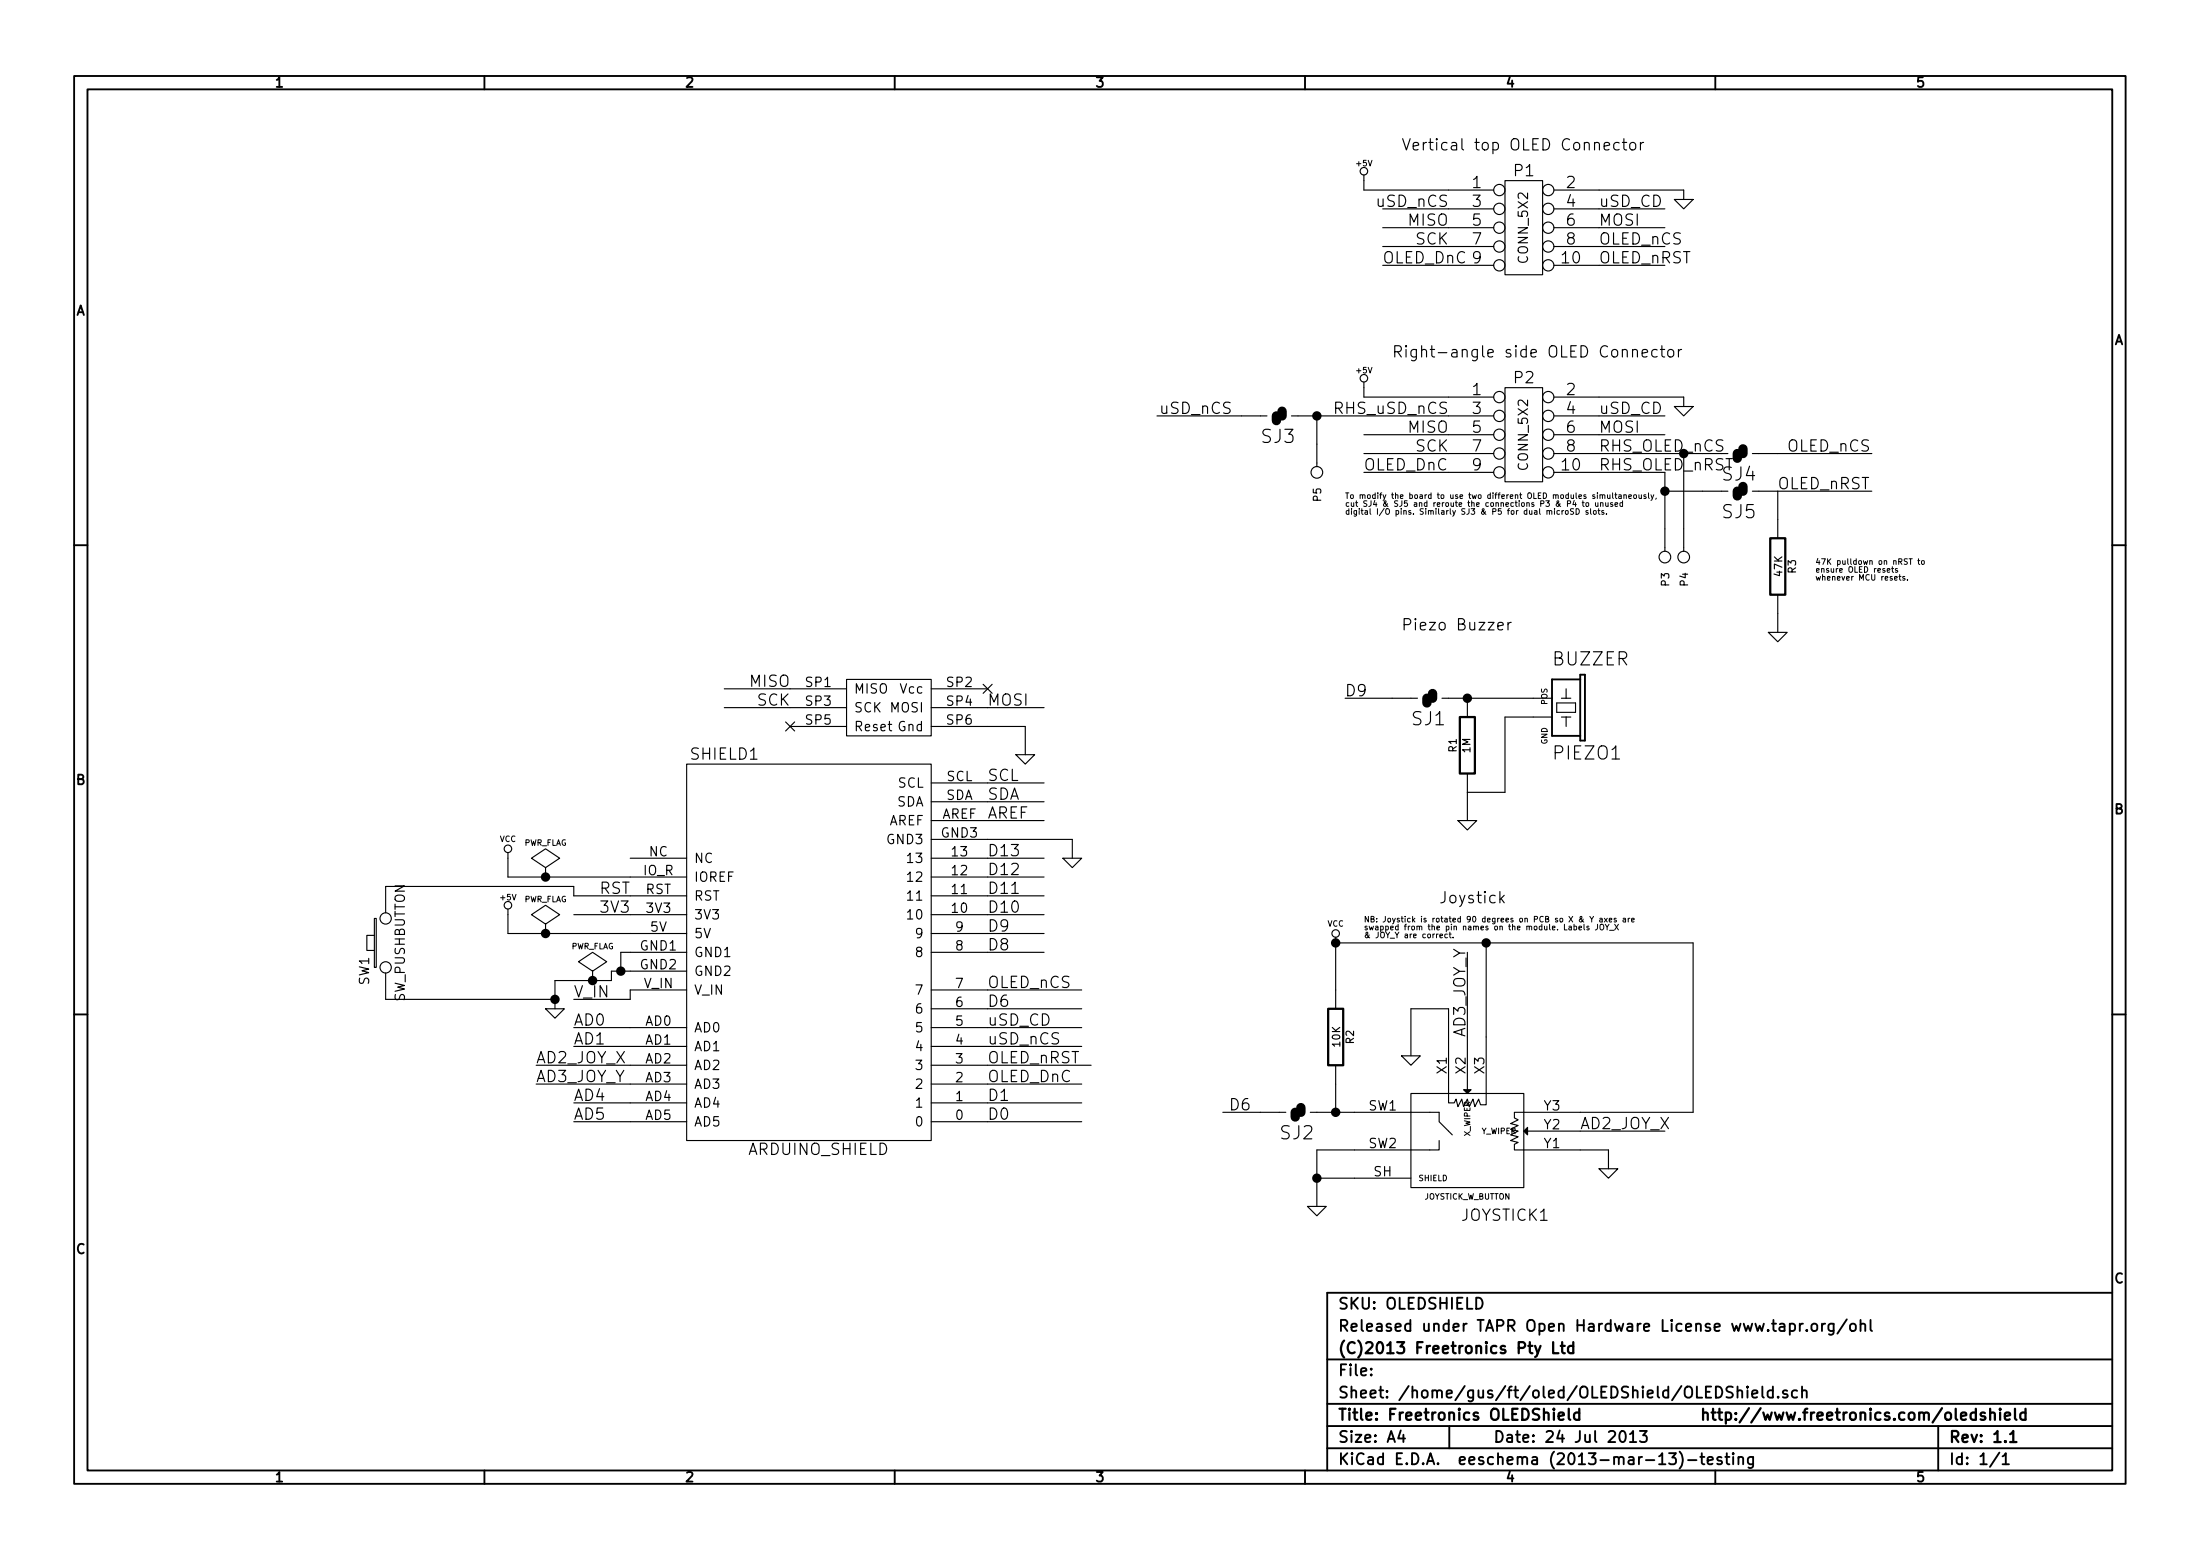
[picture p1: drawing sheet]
EESchema Schematic File Version 2
LIBS:freetronics_kicad_sch_lib
LIBS:power
LIBS:device
LIBS:transistors
LIBS:conn
LIBS:linear
LIBS:regul
LIBS:74xx
LIBS:cmos4000
LIBS:adc-dac
LIBS:memory
LIBS:xilinx
LIBS:special
LIBS:microcontrollers
LIBS:dsp
LIBS:microchip
LIBS:analog_switches
LIBS:motorola
LIBS:texas
LIBS:intel
LIBS:audio
LIBS:interface
LIBS:digital-audio
LIBS:philips
LIBS:display
LIBS:cypress
LIBS:siliconi
LIBS:opto
LIBS:atmel
LIBS:contrib
LIBS:valves
LIBS:OLEDShield-cache
EELAYER 24 0
EELAYER END
$Descr A4 11693 8268
encoding utf-8
Sheet 1 1
Title "Freetronics OLEDShield              http://www.freetronics.com/oledshield"
Date "24 Jul 2013"
Rev "1.1"
Comp "(C)2013 Freetronics Pty Ltd"
Comment1 "Released under TAPR Open Hardware License www.tapr.org/ohl"
Comment2 "SKU: OLEDSHIELD"
Comment3 ""
Comment4 ""
$EndDescr
$Comp
L JOYSTICK_W_BUTTON JOYSTICK1
U 1 1
P 7800 6000
F 0 "JOYSTICK1" H 8000 5550 60  0000 C CNN
F 1 "JOYSTICK_W_BUTTON" H 7800 5650 30  0000 C CNN
F 2 "~" H 7900 5400 60  0000 C CNN
F 3 "~" H 7900 5400 60  0000 C CNN
	1    7800 6000
	1    0    0    -1  
$EndComp
$Comp
L BUZZER PIEZO1
U 1 1
P 8250 3800
F 0 "PIEZO1" V 8100 3800 70  0000 L BNN
F 1 "BUZZER" V 8600 3800 70  0000 L BNN
F 2 "~" H 8250 3800 60  0000 C CNN
F 3 "~" H 8250 3800 60  0000 C CNN
	1    8250 3800
	0    1    -1   0   
$EndComp
$Comp
L R R1
U 1 1
P 7800 3950
F 0 "R1" V 7880 3950 40  0000 C CNN
F 1 "1M" V 7807 3951 40  0000 C CNN
F 2 "~" V 7730 3950 30  0000 C CNN
F 3 "~" H 7800 3950 30  0000 C CNN
	1    7800 3950
	-1   0    0    1   
$EndComp
$Comp
L R R2
U 1 1
P 7100 5500
F 0 "R2" V 7180 5500 40  0000 C CNN
F 1 "10K" V 7107 5501 40  0000 C CNN
F 2 "~" V 7030 5500 30  0000 C CNN
F 3 "~" H 7100 5500 30  0000 C CNN
	1    7100 5500
	1    0    0    -1  
$EndComp
Text Label 6650 5900 2    60   ~ 0
D6
$Comp
L GND #PWR01
U 1 1
P 7500 5600
F 0 "#PWR01" H 7500 5600 30  0001 C CNN
F 1 "GND" H 7500 5530 30  0001 C CNN
F 2 "" H 7500 5600 60  0000 C CNN
F 3 "" H 7500 5600 60  0000 C CNN
	1    7500 5600
	1    0    0    -1  
$EndComp
$Comp
L GND #PWR02
U 1 1
P 8550 6200
F 0 "#PWR02" H 8550 6200 30  0001 C CNN
F 1 "GND" H 8550 6130 30  0001 C CNN
F 2 "" H 8550 6200 60  0000 C CNN
F 3 "" H 8550 6200 60  0000 C CNN
	1    8550 6200
	1    0    0    -1  
$EndComp
$Comp
L GND #PWR03
U 1 1
P 7000 6400
F 0 "#PWR03" H 7000 6400 30  0001 C CNN
F 1 "GND" H 7000 6330 30  0001 C CNN
F 2 "" H 7000 6400 60  0000 C CNN
F 3 "" H 7000 6400 60  0000 C CNN
	1    7000 6400
	1    0    0    -1  
$EndComp
$Comp
L GND #PWR04
U 1 1
P 2950 5350
F 0 "#PWR04" H 2950 5350 30  0001 C CNN
F 1 "GND" H 2950 5280 30  0001 C CNN
F 2 "" H 2950 5350 60  0000 C CNN
F 3 "" H 2950 5350 60  0000 C CNN
	1    2950 5350
	1    0    0    -1  
$EndComp
$Comp
L GND #PWR05
U 1 1
P 5700 4550
F 0 "#PWR05" H 5700 4550 30  0001 C CNN
F 1 "GND" H 5700 4480 30  0001 C CNN
F 2 "" H 5700 4550 60  0000 C CNN
F 3 "" H 5700 4550 60  0000 C CNN
	1    5700 4550
	1    0    0    -1  
$EndComp
Text Label 5250 3750 0    60   ~ 0
MOSI
Text Label 4200 3750 2    60   ~ 0
SCK
Text Label 4200 3650 2    60   ~ 0
MISO
$Comp
L GND #PWR06
U 1 1
P 5450 4000
F 0 "#PWR06" H 5450 4000 30  0001 C CNN
F 1 "GND" H 5450 3930 30  0001 C CNN
F 2 "" H 5450 4000 60  0000 C CNN
F 3 "" H 5450 4000 60  0000 C CNN
	1    5450 4000
	1    0    0    -1  
$EndComp
Text Notes 7450 800  0    60   ~ 0
Vertical top OLED Connector
Text Label 7700 1100 2    60   ~ 0
uSD_nCS
Text Label 8500 1100 0    60   ~ 0
uSD_CD
Text Label 7700 1200 2    60   ~ 0
MISO
Text Label 8500 1200 0    60   ~ 0
MOSI
Text Label 7700 1300 2    60   ~ 0
SCK
Text Label 8500 1300 0    60   ~ 0
OLED_nCS
Text Label 7350 1400 0    60   ~ 0
OLED_DnC
Text Label 8500 1400 0    60   ~ 0
OLED_nRST
$Comp
L +5V #PWR07
U 1 1
P 7250 950
F 0 "#PWR07" H 7250 1040 20  0001 C CNN
F 1 "+5V" H 7250 1040 30  0000 C CNN
F 2 "" H 7250 950 60  0000 C CNN
F 3 "" H 7250 950 60  0000 C CNN
	1    7250 950 
	1    0    0    -1  
$EndComp
$Comp
L GND #PWR08
U 1 1
P 8950 1050
F 0 "#PWR08" H 8950 1050 30  0001 C CNN
F 1 "GND" H 8950 980 30  0001 C CNN
F 2 "" H 8950 1050 60  0000 C CNN
F 3 "" H 8950 1050 60  0000 C CNN
	1    8950 1050
	-1   0    0    -1  
$EndComp
$Comp
L CONN_5X2 P1
U 1 1
P 8100 1200
F 0 "P1" H 8100 1500 60  0000 C CNN
F 1 "CONN_5X2" V 8100 1200 50  0000 C CNN
F 2 "~" H 8100 1200 60  0000 C CNN
F 3 "~" H 8100 1200 60  0000 C CNN
	1    8100 1200
	1    0    0    -1  
$EndComp
Text Notes 7400 1900 0    60   ~ 0
Right-angle side OLED Connector
Text Label 6550 2200 2    60   ~ 0
uSD_nCS
Text Label 8500 2200 0    60   ~ 0
uSD_CD
Text Label 7700 2300 2    60   ~ 0
MISO
Text Label 8500 2300 0    60   ~ 0
MOSI
Text Label 7700 2400 2    60   ~ 0
SCK
Text Label 9500 2400 0    60   ~ 0
OLED_nCS
Text Label 7250 2500 0    60   ~ 0
OLED_DnC
Text Label 9450 2600 0    60   ~ 0
OLED_nRST
$Comp
L +5V #PWR09
U 1 1
P 7250 2050
F 0 "#PWR09" H 7250 2140 20  0001 C CNN
F 1 "+5V" H 7250 2140 30  0000 C CNN
F 2 "" H 7250 2050 60  0000 C CNN
F 3 "" H 7250 2050 60  0000 C CNN
	1    7250 2050
	1    0    0    -1  
$EndComp
$Comp
L GND #PWR010
U 1 1
P 8950 2150
F 0 "#PWR010" H 8950 2150 30  0001 C CNN
F 1 "GND" H 8950 2080 30  0001 C CNN
F 2 "" H 8950 2150 60  0000 C CNN
F 3 "" H 8950 2150 60  0000 C CNN
	1    8950 2150
	-1   0    0    -1  
$EndComp
$Comp
L CONN_5X2 P2
U 1 1
P 8100 2300
F 0 "P2" H 8100 2600 60  0000 C CNN
F 1 "CONN_5X2" V 8100 2300 50  0000 C CNN
F 2 "~" H 8100 2300 60  0000 C CNN
F 3 "~" H 8100 2300 60  0000 C CNN
	1    8100 2300
	1    0    0    -1  
$EndComp
$Comp
L VCC #PWR011
U 1 1
P 2700 4550
F 0 "#PWR011" H 2700 4650 30  0001 C CNN
F 1 "VCC" H 2700 4650 30  0000 C CNN
F 2 "" H 2700 4550 60  0000 C CNN
F 3 "" H 2700 4550 60  0000 C CNN
	1    2700 4550
	1    0    0    -1  
$EndComp
$Comp
L +5V #PWR012
U 1 1
P 2700 4850
F 0 "#PWR012" H 2700 4940 20  0001 C CNN
F 1 "+5V" H 2700 4940 30  0000 C CNN
F 2 "" H 2700 4850 60  0000 C CNN
F 3 "" H 2700 4850 60  0000 C CNN
	1    2700 4850
	1    0    0    -1  
$EndComp
Text Label 2850 5650 0    60   ~ 0
AD2_JOY_X
Text Label 2850 5750 0    60   ~ 0
AD3_JOY_Y
Text Notes 7450 3350 0    60   ~ 0
Piezo Buzzer\n
Text Notes 7650 4800 0    60   ~ 0
Joystick
$Comp
L VCC #PWR013
U 1 1
P 7100 5000
F 0 "#PWR013" H 7100 5100 30  0001 C CNN
F 1 "VCC" H 7100 5100 30  0000 C CNN
F 2 "" H 7100 5000 60  0000 C CNN
F 3 "" H 7100 5000 60  0000 C CNN
	1    7100 5000
	1    0    0    -1  
$EndComp
Text Label 8400 6000 0    60   ~ 0
AD2_JOY_X
Text Label 7800 5500 1    60   ~ 0
AD3_JOY_Y
$Comp
L GND #PWR014
U 1 1
P 7800 4350
F 0 "#PWR014" H 7800 4350 30  0001 C CNN
F 1 "GND" H 7800 4280 30  0001 C CNN
F 2 "" H 7800 4350 60  0000 C CNN
F 3 "" H 7800 4350 60  0000 C CNN
	1    7800 4350
	1    0    0    -1  
$EndComp
Text Label 7150 3700 0    60   ~ 0
D9
Text Label 5250 4750 0    60   ~ 0
D11
Text Label 5250 5250 0    60   ~ 0
OLED_nCS
Text Label 5250 5450 0    60   ~ 0
uSD_CD
Text Label 5250 5550 0    60   ~ 0
uSD_nCS
Text Label 5250 5650 0    60   ~ 0
OLED_nRST
Text Label 5250 5750 0    60   ~ 0
OLED_DnC
NoConn ~ 5250 3650
NoConn ~ 4200 3850
Text Label 5250 5350 0    60   ~ 0
D6
$Comp
L PWR_FLAG #FLG015
U 1 1
P 3150 5200
F 0 "#FLG015" H 3150 5295 30  0001 C CNN
F 1 "PWR_FLAG" H 3150 5380 30  0000 C CNN
F 2 "" H 3150 5200 60  0000 C CNN
F 3 "" H 3150 5200 60  0000 C CNN
	1    3150 5200
	1    0    0    -1  
$EndComp
$Comp
L PWR_FLAG #FLG016
U 1 1
P 2900 4650
F 0 "#FLG016" H 2900 4745 30  0001 C CNN
F 1 "PWR_FLAG" H 2900 4830 30  0000 C CNN
F 2 "" H 2900 4650 60  0000 C CNN
F 3 "" H 2900 4650 60  0000 C CNN
	1    2900 4650
	1    0    0    -1  
$EndComp
$Comp
L PWR_FLAG #FLG017
U 1 1
P 2900 4950
F 0 "#FLG017" H 2900 5045 30  0001 C CNN
F 1 "PWR_FLAG" H 2900 5130 30  0000 C CNN
F 2 "" H 2900 4950 60  0000 C CNN
F 3 "" H 2900 4950 60  0000 C CNN
	1    2900 4950
	1    0    0    -1  
$EndComp
$Comp
L SJ SJ1
U 1 1
P 7600 3700
F 0 "SJ1" H 7500 3550 70  0000 L BNN
F 1 "SJ" H 7500 3800 70  0001 L BNN
F 2 "~" H 7600 3700 60  0000 C CNN
F 3 "~" H 7600 3700 60  0000 C CNN
	1    7600 3700
	1    0    0    -1  
$EndComp
$Comp
L SJ SJ2
U 1 1
P 6900 5900
F 0 "SJ2" H 6800 5750 70  0000 L BNN
F 1 "SJ" H 6800 6000 70  0001 L BNN
F 2 "~" H 6900 5900 60  0000 C CNN
F 3 "~" H 6900 5900 60  0000 C CNN
	1    6900 5900
	1    0    0    -1  
$EndComp
$Comp
L SJ SJ3
U 1 1
P 6800 2200
F 0 "SJ3" H 6700 2050 70  0000 L BNN
F 1 "SJ" H 6700 2300 70  0001 L BNN
F 2 "~" H 6800 2200 60  0000 C CNN
F 3 "~" H 6800 2200 60  0000 C CNN
	1    6800 2200
	1    0    0    -1  
$EndComp
$Comp
L SJ SJ4
U 1 1
P 9250 2400
F 0 "SJ4" H 9150 2250 70  0000 L BNN
F 1 "SJ" H 9150 2500 70  0001 L BNN
F 2 "~" H 9250 2400 60  0000 C CNN
F 3 "~" H 9250 2400 60  0000 C CNN
	1    9250 2400
	1    0    0    -1  
$EndComp
$Comp
L SJ SJ5
U 1 1
P 9250 2600
F 0 "SJ5" H 9150 2450 70  0000 L BNN
F 1 "SJ" H 9150 2700 70  0001 L BNN
F 2 "~" H 9250 2600 60  0000 C CNN
F 3 "~" H 9250 2600 60  0000 C CNN
	1    9250 2600
	1    0    0    -1  
$EndComp
Text Notes 7150 2650 0    30   ~ 0
To modify the board to use two different OLED modules simultaneously,\ncut SJ4 & SJ5 and reroute the connections P3 & P4 to unused\ndigital I/O pins. Similarly SJ3 & P5 for dual microSD slots.
Text Notes 7250 4900 0    30   ~ 0
NB: Joystick is rotated 90 degrees on PCB so X & Y axes are\nswapped from the pin names on the module. Labels JOY_X\n& JOY_Y are correct.
Text Label 3350 4750 2    60   ~ 0
RST
Text Label 3350 4850 2    60   ~ 0
3V3
$Comp
L ARDUINO_SHIELD SHIELD1
U 1 1
P 4300 5150
F 0 "SHIELD1" H 3850 6300 60  0000 C CNN
F 1 "ARDUINO_SHIELD" H 4350 4200 60  0000 C CNN
F 2 "~" H 4300 5150 60  0000 C CNN
F 3 "~" H 4300 5150 60  0000 C CNN
	1    4300 5150
	1    0    0    -1  
$EndComp
Text Label 3050 5300 0    60   ~ 0
V_IN
Text Label 3050 5450 0    60   ~ 0
AD0
Text Label 3050 5550 0    60   ~ 0
AD1
Text Label 3050 5850 0    60   ~ 0
AD4
Text Label 3050 5950 0    60   ~ 0
AD5
Text Label 5250 5850 0    60   ~ 0
D1
Text Label 5250 5950 0    60   ~ 0
D0
Text Label 5250 5050 0    60   ~ 0
D8
Text Label 5250 4950 0    60   ~ 0
D9
Text Label 5250 4850 0    60   ~ 0
D10
Text Label 5250 4150 0    60   ~ 0
SCL
Text Label 5250 4250 0    60   ~ 0
SDA
Text Label 5250 4350 0    60   ~ 0
AREF
Text Label 5250 4550 0    60   ~ 0
D13
Text Label 5250 4650 0    60   ~ 0
D12
$Comp
L CONN_1 P3
U 1 1
P 8850 2950
F 0 "P3" H 8930 2950 40  0000 L CNN
F 1 "CONN_1" H 8850 3005 30  0001 C CNN
F 2 "~" H 8850 2950 60  0000 C CNN
F 3 "~" H 8850 2950 60  0000 C CNN
	1    8850 2950
	0    1    1    0   
$EndComp
$Comp
L CONN_1 P4
U 1 1
P 8950 2950
F 0 "P4" H 9030 2950 40  0000 L CNN
F 1 "CONN_1" H 8950 3005 30  0001 C CNN
F 2 "~" H 8950 2950 60  0000 C CNN
F 3 "~" H 8950 2950 60  0000 C CNN
	1    8950 2950
	0    1    1    0   
$EndComp
Text Label 8500 2400 0    60   ~ 0
RHS_OLED_nCS
Text Label 8500 2500 0    60   ~ 0
RHS_OLED_nRST
$Comp
L CONN_1 P5
U 1 1
P 7000 2500
F 0 "P5" H 7080 2500 40  0000 L CNN
F 1 "CONN_1" H 7000 2555 30  0001 C CNN
F 2 "~" H 7000 2500 60  0000 C CNN
F 3 "~" H 7000 2500 60  0000 C CNN
	1    7000 2500
	0    1    1    0   
$EndComp
Text Label 7700 2200 2    60   ~ 0
RHS_uSD_nCS
$Comp
L SW_PUSHBUTTON SW1
U 1 1
P 2050 5000
F 0 "SW1" H 1900 5110 50  0000 C CNN
F 1 "SW_PUSHBUTTON" H 2050 4920 50  0000 C CNN
F 2 "~" H 2050 5000 60  0000 C CNN
F 3 "~" H 2050 5000 60  0000 C CNN
	1    2050 5000
	0    -1   -1   0   
$EndComp
Wire Wire Line
	7100 5750 7100 5900
Connection ~ 7100 5900
Wire Wire Line
	7200 6100 7000 6100
Wire Wire Line
	7000 6100 7000 6400
Wire Wire Line
	7200 6250 7000 6250
Connection ~ 7000 6250
Wire Wire Line
	5250 4450 5700 4450
Wire Wire Line
	5250 3750 5550 3750
Wire Wire Line
	4200 3650 3850 3650
Wire Wire Line
	4200 3750 3850 3750
Wire Wire Line
	5450 4000 5450 3850
Wire Wire Line
	5450 3850 5250 3850
Wire Wire Line
	8950 1000 8500 1000
Wire Wire Line
	7700 1100 7350 1100
Wire Wire Line
	8500 1100 8850 1100
Wire Wire Line
	7700 1200 7350 1200
Wire Wire Line
	8500 1200 8850 1200
Wire Wire Line
	7700 1300 7350 1300
Wire Wire Line
	8500 1300 8850 1300
Wire Wire Line
	7350 1400 7700 1400
Wire Wire Line
	8500 1400 8850 1400
Wire Wire Line
	8950 1000 8950 1050
Wire Wire Line
	7250 1000 7700 1000
Wire Wire Line
	7250 950  7250 1000
Wire Wire Line
	8950 2100 8500 2100
Wire Wire Line
	7000 2200 7700 2200
Wire Wire Line
	8500 2200 8850 2200
Wire Wire Line
	7250 2300 7700 2300
Wire Wire Line
	8500 2300 8850 2300
Wire Wire Line
	7250 2400 7700 2400
Wire Wire Line
	8500 2400 9050 2400
Wire Wire Line
	7250 2500 7700 2500
Wire Wire Line
	8500 2500 8850 2500
Wire Wire Line
	8950 2100 8950 2150
Wire Wire Line
	7250 2100 7700 2100
Wire Wire Line
	7250 2050 7250 2100
Wire Wire Line
	2700 4950 3350 4950
Wire Wire Line
	2700 4650 3350 4650
Wire Wire Line
	2850 5750 3350 5750
Wire Wire Line
	2850 5650 3350 5650
Wire Wire Line
	7900 5000 7900 5500
Wire Wire Line
	7800 5050 7800 5500
Wire Wire Line
	7100 5000 7100 5250
Wire Wire Line
	7100 5000 9000 5000
Connection ~ 7900 5000
Connection ~ 7100 5000
Wire Wire Line
	7700 5350 7700 5500
Wire Wire Line
	7700 5350 7500 5350
Wire Wire Line
	7500 5350 7500 5600
Wire Wire Line
	8400 6000 8850 6000
Wire Wire Line
	7800 3700 8150 3700
Connection ~ 7800 3700
Wire Wire Line
	8150 3800 8000 3800
Wire Wire Line
	8000 3800 8000 4200
Wire Wire Line
	8000 4200 7800 4200
Wire Wire Line
	7800 4200 7800 4350
Wire Wire Line
	5250 4750 5550 4750
Wire Wire Line
	5250 5450 5750 5450
Wire Wire Line
	5250 5550 5750 5550
Wire Wire Line
	5250 5650 5800 5650
Wire Wire Line
	5250 5750 5750 5750
Wire Wire Line
	5250 5250 5750 5250
Wire Wire Line
	5250 5350 5750 5350
Wire Wire Line
	2700 4950 2700 4850
Wire Wire Line
	2950 5200 2950 5350
Wire Wire Line
	2700 4650 2700 4550
Connection ~ 2900 4650
Connection ~ 2900 4950
Connection ~ 3150 5200
Wire Wire Line
	3350 5050 3300 5050
Wire Wire Line
	3300 5050 3300 5150
Wire Wire Line
	3250 5150 3350 5150
Wire Wire Line
	2950 5200 3250 5200
Connection ~ 3300 5150
Wire Wire Line
	3250 5200 3250 5150
Wire Wire Line
	7150 3700 7400 3700
Wire Wire Line
	7100 5900 7200 5900
Wire Wire Line
	6500 5900 6700 5900
Wire Wire Line
	6600 2200 6150 2200
Wire Wire Line
	9450 2400 9950 2400
Wire Wire Line
	8850 2500 8850 2800
Wire Wire Line
	8850 2600 9050 2600
Wire Wire Line
	9450 2600 9950 2600
Wire Wire Line
	8400 6100 8550 6100
Wire Wire Line
	8550 6100 8550 6200
Wire Wire Line
	5250 4150 5550 4150
Wire Wire Line
	5250 4250 5550 4250
Wire Wire Line
	5250 4350 5550 4350
Wire Wire Line
	5250 4850 5550 4850
Wire Wire Line
	5250 4950 5550 4950
Wire Wire Line
	5250 5050 5550 5050
Wire Wire Line
	5250 5850 5750 5850
Wire Wire Line
	5250 5950 5750 5950
Wire Wire Line
	3350 5850 3050 5850
Wire Wire Line
	3350 5950 3050 5950
Wire Wire Line
	3350 5450 3050 5450
Wire Wire Line
	3350 5550 3050 5550
Wire Wire Line
	3350 5250 3350 5300
Wire Wire Line
	3350 5300 3050 5300
Wire Wire Line
	3050 4850 3350 4850
Wire Wire Line
	3050 4750 3350 4750
Wire Wire Line
	5700 4450 5700 4550
Wire Wire Line
	5250 4550 5550 4550
Wire Wire Line
	5250 4650 5550 4650
Connection ~ 8850 2600
Wire Wire Line
	8950 2400 8950 2800
Connection ~ 8950 2400
Wire Wire Line
	7000 2350 7000 2200
Connection ~ 7000 2200
Wire Wire Line
	3050 4700 3050 4750
Wire Wire Line
	2050 5300 2950 5300
Connection ~ 2950 5300
Wire Wire Line
	3050 4700 2050 4700
$Comp
L R R3
U 1 1
P 9450 3000
F 0 "R3" V 9530 3000 40  0000 C CNN
F 1 "47K" V 9457 3001 40  0000 C CNN
F 2 "" V 9380 3000 30  0000 C CNN
F 3 "" H 9450 3000 30  0000 C CNN
	1    9450 3000
	1    0    0    -1  
$EndComp
Wire Wire Line
	9450 2750 9450 2600
$Comp
L GND #PWR018
U 1 1
P 9450 3350
F 0 "#PWR018" H 9450 3350 30  0001 C CNN
F 1 "GND" H 9450 3280 30  0001 C CNN
F 2 "" H 9450 3350 60  0000 C CNN
F 3 "" H 9450 3350 60  0000 C CNN
	1    9450 3350
	1    0    0    -1  
$EndComp
Wire Wire Line
	9450 3350 9450 3250
Text Notes 9650 3000 0    30   ~ 0
47K pulldown on nRST to\nensure OLED resets\nwhenever MCU resets.
Wire Wire Line
	8400 5900 9000 5900
Wire Wire Line
	9000 5900 9000 5000
$EndSCHEMATC
